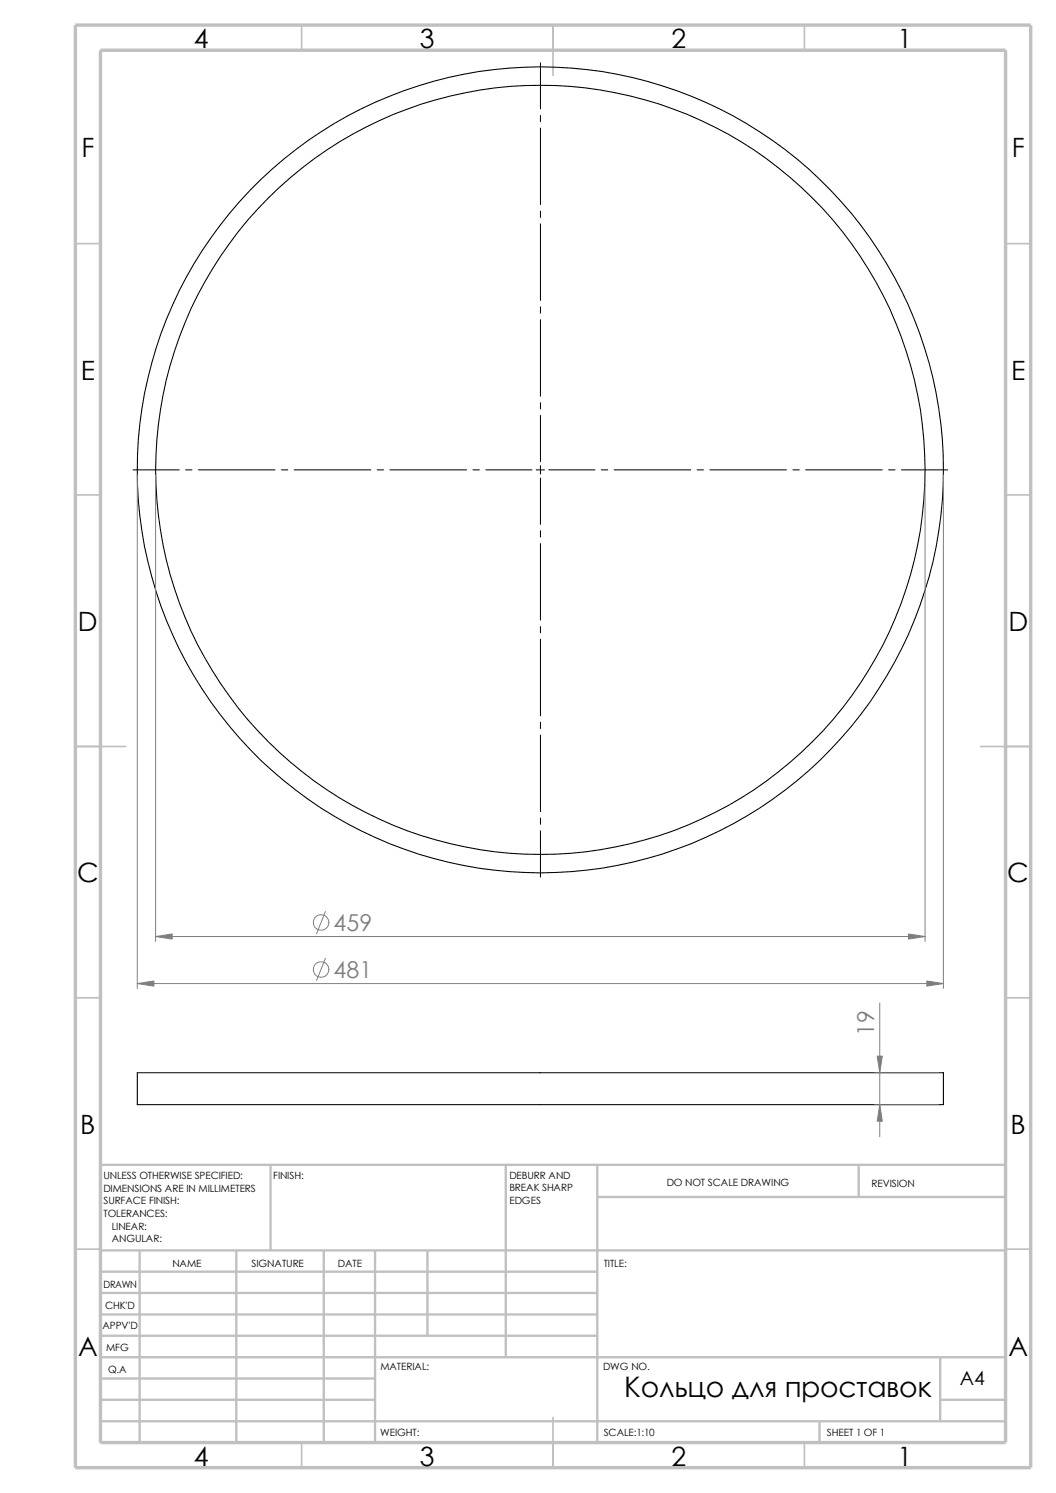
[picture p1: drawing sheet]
<svg xmlns="http://www.w3.org/2000/svg" width="210mm" height="297mm" viewBox="0 0 210 297" stroke-linecap="round" stroke-linejoin="round" font-family="sans-serif">
<g fill="none" stroke="#c0c0c0" stroke-width=".34">
<path d="M60 5v5M110 5v10M160 5v5M15 48.5h5M200 48.5h5M15 98.5h5M200 98.5h5M15 148.5h10M195 148.5h10M15 198.5h5M200 198.5h5M15 248.5h5"/>
<path d="M200 248.5h5M60 287v5M110 282v10M160 287v5"/>
</g>
<g fill="none" stroke="#c0c0c0" stroke-width=".47">
<path d="M53.8 231.7v17.1M100.6 231.7v38.3M118.8 238.1h81.2M118.8 231.7v55.3M170.8 231.7v6.4M200 231.7h-180v55.3M20 248.8h180M20 253h98.8M20 257.2h98.8M27.8 248.8v38.2M47 248.8v38.2M64.4 248.8v38.2"/>
<path d="M74.6 248.8v38.2M85 248.8v16.9M20 278.5h54.6M20 270h180M20 274.2h54.6M20 261.5h98.8M20 265.7h98.8M187 278.5h13M187 270v12.7M20 282.7h180M163 282.7v4.3"/>
</g>
<path d="M15 5h190v287h-190zM20 10h180v277h-180z" fill="none" stroke="#c0c0c0" stroke-width=".68" stroke-linecap="butt"/>
<g fill="none" stroke="#000" stroke-width=".21">
<path d="M27.3 213.4h160.3v6.4h-160.3z"/>
<circle cx="107.5" cy="93.5" r="80.2"/>
<circle cx="107.5" cy="93.5" r="76.5"/>
</g>
<g fill="none" stroke="#000" stroke-width=".2">
<path d="M107.5 12.5v9.2M107.5 22.9v1.3M107.5 25.5v15.2M107.5 42v1.3M107.5 44.5v15.3M107.5 61v1.3M107.5 63.6v15.2M26.5 93.5h9.1M36.9 93.5h1.3M39.5 93.5h15.2M56 93.5h1.2M58.5 93.5h15.2"/>
<path d="M75 93.5h1.3M77.6 93.5h15.2M94.1 93.5h1.2M96.6 93.5h9.2M106.6 93.5h1.7M107.5 80.1v1.3M107.5 82.6v9.2M107.5 92.6v1.7M107.5 95.1v9.2M109.1 93.5h9.2M119.6 93.5h1.3M122.1 93.5h15.3"/>
<path d="M138.6 93.5h1.3M141.2 93.5h15.2M157.7 93.5h1.3M160.2 93.5h15.3M176.7 93.5h1.3M179.3 93.5h9.2M107.5 105.6v1.2M107.5 108.1v15.3M107.5 124.6v1.3M107.5 127.2v15.2M107.5 143.7v1.2M107.5 146.2v15.3"/>
<path d="M107.5 162.7v1.3M107.5 165.3v9.2"/>
</g>
<g fill="none" stroke="#808080" stroke-width=".2">
<path d="M27.3 94.5v102.1M30.9 94.5v92.8M184 94.5v92.8M187.6 94.5v102.1M27.3 195.7h160.3M30.9 186.3h153.1M64.7 190.6l-1.8 4.5M64.7 181.3l-1.8 4.5M175 199.5v26.6M173.9 219.8h12.7M173.9 213.4h12.7"/>
<circle cx="63.8" cy="183.5" r="1.56"/>
<circle cx="63.8" cy="192.9" r="1.56"/>
</g>
<g fill="#808080" stroke="#808080" stroke-width=".2">
<path d="M27.3 195.7l3.3-.5v1z"/>
<path d="M184.3 195.2l3.3 .5-3.3 .5z"/>
<path d="M30.9 186.3l3.3-.5v1z"/>
<path d="M180.7 185.8l3.3 .5-3.3 .5z"/>
<path d="M175 219.8l.5 3.3h-1z"/>
<path d="M174.5 210.1h1l-.5 3.3z"/>
</g>
<text font-size="5.6" x="124.2" y="277.9">Кольцо для проставок</text>
<g font-size="5.3">
<text x="38.5" y="9.6">4</text>
<text x="83.5" y="9.6">3</text>
<text x="133.5" y="9.6">2</text>
<text x="178.5" y="9.6">1</text>
<text x="16.2" y="31.3">F</text>
<text x="201.2" y="31.3">F</text>
<text x="16" y="75.6">E</text>
<text x="201.1" y="75.6">E</text>
<text x="15.5" y="125.6">D</text>
<text x="200.6" y="125.6">D</text>
<text x="15.3" y="175.6">C</text>
<text x="200.3" y="175.6">C</text>
<text x="16" y="225.6">B</text>
<text x="201" y="225.6">B</text>
<text x="15.5" y="269.8">A</text>
<text x="200.5" y="269.8">A</text>
<text x="38.5" y="291.6">4</text>
<text x="83.5" y="291.6">3</text>
<text x="133.5" y="291.6">2</text>
<text x="178.5" y="291.6">1</text>
</g>
<g font-size="4.6" fill="#808080">
<text x="66.3" y="185.3">459</text>
<text x="66.3" y="194.6">481</text>
<text x="173.9" y="206" transform="rotate(-90 173.9 206)">19</text>
</g>
<text font-size="3.9" x="190.9" y="275.5">A4</text>
<g font-size="2">
<text x="20.6" y="234.6">UNLESS OTHERWISE SPECIFIED:</text>
<text x="20.6" y="237.1">DIMENSIONS ARE IN MILLIMETERS</text>
<text x="20.6" y="239.6">SURFACE FINISH:</text>
<text x="54.4" y="234.6">FINISH:</text>
<text x="101.3" y="239.5">EDGES</text>
<text x="101.3" y="234.5">DEBURR AND</text>
<text x="101.3" y="237">BREAK SHARP</text>
<text x="132.6" y="236">DO NOT SCALE DRAWING</text>
<text x="173.3" y="236.2">REVISION</text>
<text x="20.6" y="242.1">TOLERANCES:</text>
<text x="22.2" y="244.6">LINEAR:</text>
<text x="22.2" y="247.1">ANGULAR:</text>
<text x="50" y="252">SIGNATURE</text>
<text x="67.2" y="252">DATE</text>
<text x="120.1" y="252">TITLE:</text>
<text x="20.6" y="256.2">DRAWN</text>
<text x="34.3" y="252.1">NAME</text>
<text x="20.9" y="260.4">CHK'D</text>
<text x="20.4" y="264.5">APPV'D</text>
<text x="21.1" y="268.8">MFG</text>
<text x="21.5" y="273.1">Q.A</text>
<text x="75.6" y="272.5">MATERIAL:</text>
<text x="119.9" y="272.5">DWG NO.</text>
<text x="75.6" y="285.6">WEIGHT:</text>
<text x="120.1" y="285.6">SCALE:1:10</text>
<text x="164.5" y="285.6">SHEET 1 OF 1</text>
</g>
</svg>
